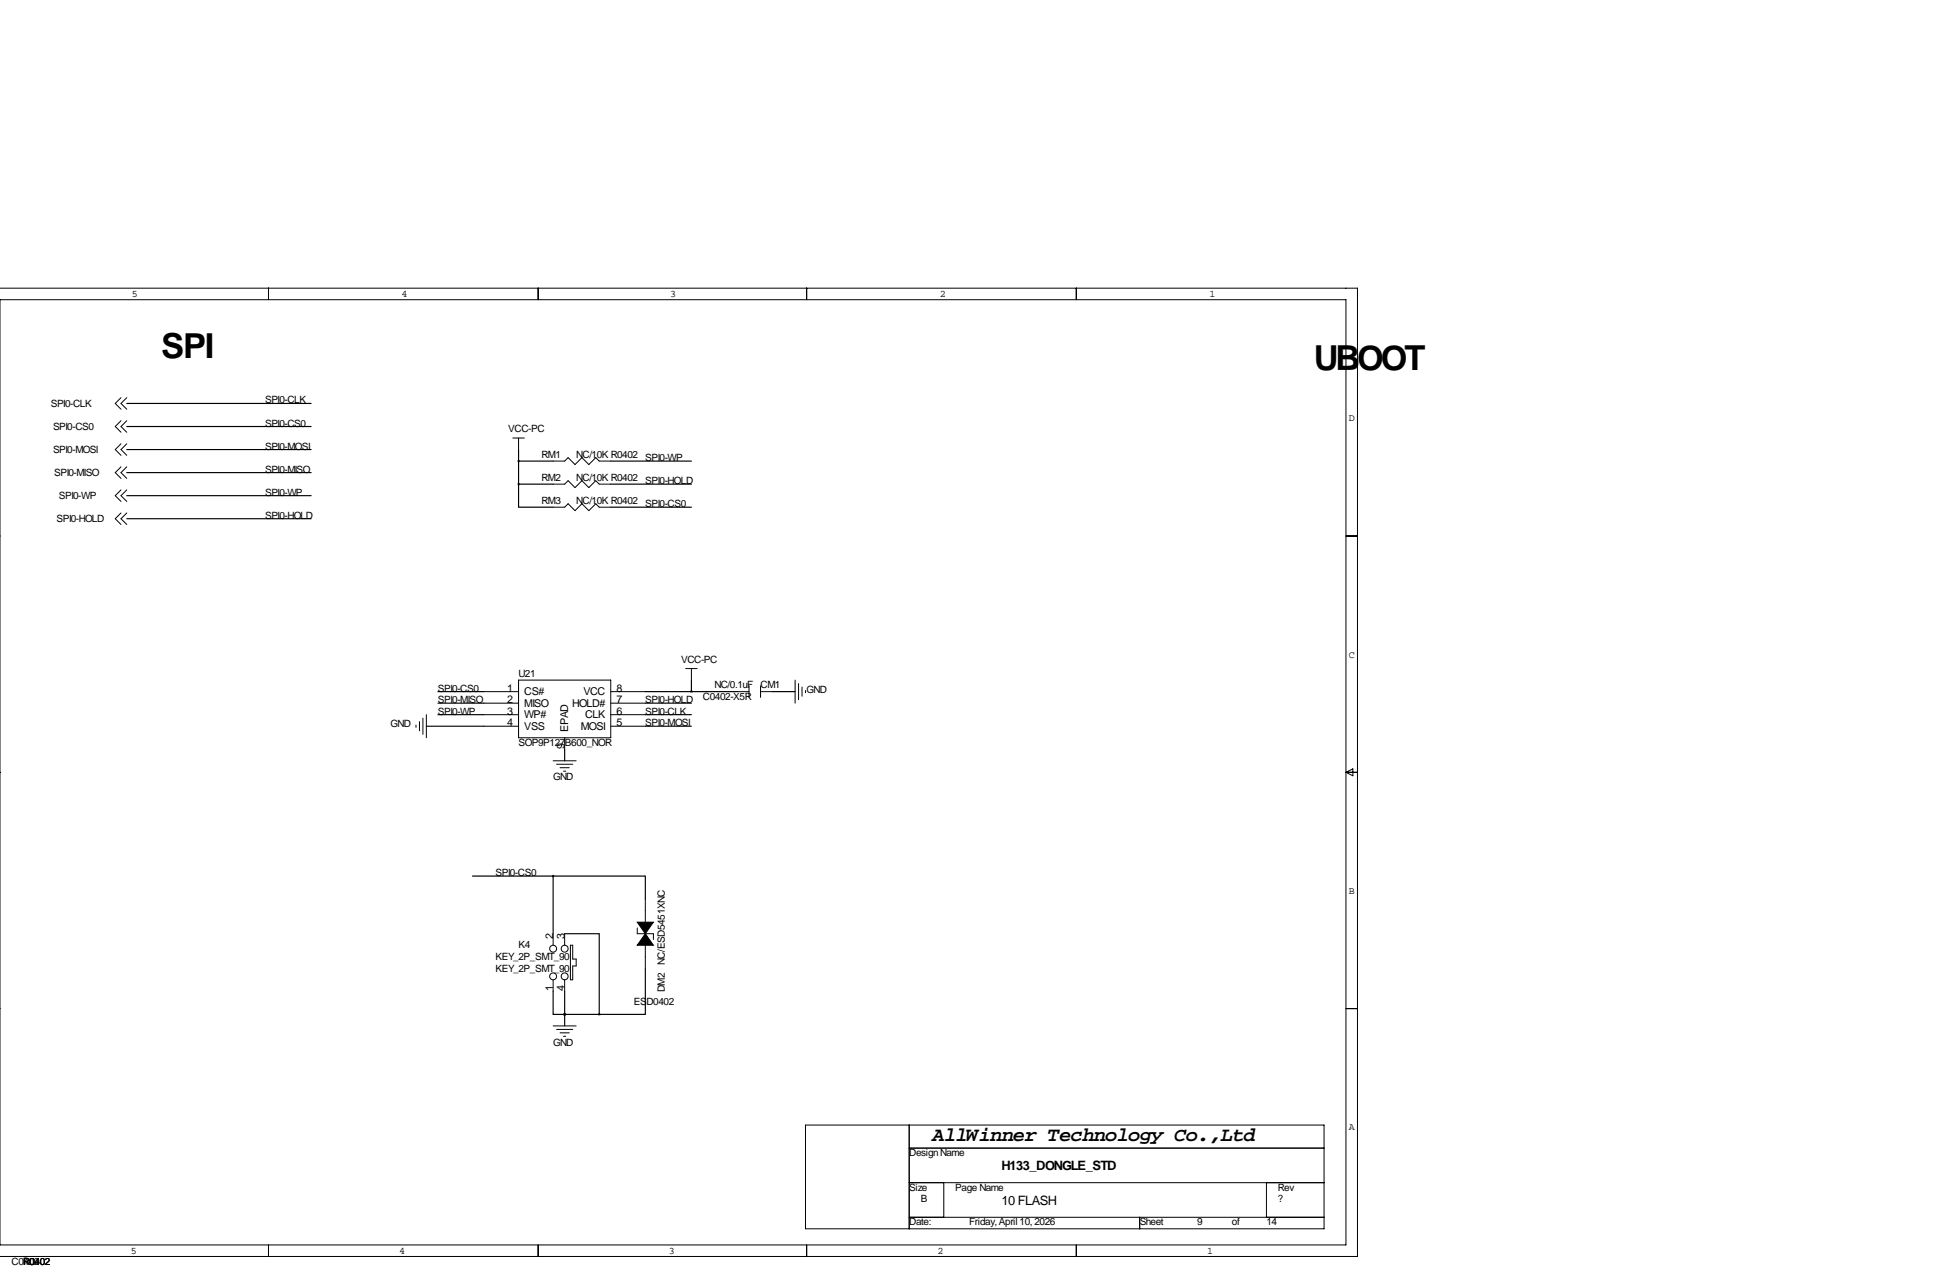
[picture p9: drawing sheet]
<svg xmlns="http://www.w3.org/2000/svg" width="432mm" height="279mm" viewBox="0 0 432 279" stroke-linecap="round" stroke-linejoin="round" font-family="sans-serif">
<g fill="none" stroke="#000" stroke-width=".22">
<path d="M0 63.5h299.2v213.4h-299.3M0 66h296.7v208.3h-296.7zM59.2 63.5v2.5M118.6 63.5v2.5M177.8 63.5v2.5M237.2 63.5v2.5M26.7 92.7l-1.3 1.3 1.3 1.2M26.7 97.8l-1.3 1.3 1.3 1.2M26.7 87.6l-1.3 1.3 1.3 1.3M27.9 92.7l-1.2 1.3 1.2 1.2M27.9 97.8l-1.2 1.3 1.2 1.2M27.9 87.6l-1.2 1.3 1.2 1.3"/>
<path d="M113 96.5h2.6M114.3 96.5v2.6M-.1 118.1h.1M26.7 102.9l-1.3 1.2 1.3 1.3M26.7 107.9l-1.3 1.3 1.3 1.3M26.7 113l-1.3 1.3 1.3 1.3M27.9 102.9l-1.2 1.2 1.2 1.3M27.9 107.9l-1.2 1.3 1.2 1.3M27.9 113l-1.2 1.3 1.2 1.3M121.9 111.8h2.6l.7-.8 1.5 1.5 1.6-1.5 1.5 1.5 1.5-1.5 .8 .8h2.5M121.9 106.7h2.6l.7-.8 1.5 1.5 1.6-1.5 1.5 1.5 1.5-1.5 .8 .8h2.5M121.9 101.6h2.6l.7-.8 1.5 1.6 1.6-1.6 1.5 1.6 1.5-1.6 .8 .8h2.5"/>
<path d="M296.7 118.1h2.5M91.7 159.8v.5M92.5 159v2M93.2 158.2v3.6M94 157.5v5.1M106.7 152.4h7.6M106.7 154.9h7.6M106.7 157.5h7.6M114.3 149.9h20.3v12.7h-20.3zM134.6 152.4h7.6M134.6 154.9h7.6M134.6 157.5h7.6"/>
<path d="M151.1 147.3h2.6M152.4 147.3v2.6M162.6 152.4h2.5M165.1 151.1v2.6M167.6 152.4h2.6M167.6 151.1v2.6M175.3 149.9v5M176 150.6v3.6M176.8 151.4v2M177.5 152.1v.6M-.1 170.2h.1M106.7 160h7.6"/>
<path d="M121.9 167.6h5.1M122.7 168.4h3.5M123.4 169.2h2.1M124.2 169.9h.5M124.5 162.6v2.5M134.6 160h7.6M296.7 170.2h2.5M296.7 170.2l1.5-.8v1.5zM142.2 198.1v5.1M121.9 205.7v2.6M121.9 215.9v2.5M124.5 205.7v2.6"/>
<path d="M124.5 215.9v2.5M125.7 208.3h.5v3h.8v1.6h-.8v3h-.5zM140.5 204.5v1.2h3.5v1.3M142.2 208.3v5.1M-.1 222.2h.1M121.9 226.1h5.1M122.7 226.8h3.5M123.4 227.6h2.1M124.2 228.3h.5M296.7 222.2h2.5M177.5 247.9h114.3v22.9h-114.3zM200.4 247.9v22.9"/>
<path d="M200.4 253h91.4M59.2 274.3v2.6M118.6 274.3v2.6M177.8 274.3v2.6M200.4 260.6h91.4M200.4 268.2h91.4M208 260.6v7.6M237.2 274.3v2.6M251.2 268.2v2.6M279.1 260.6v7.6"/>
<circle cx="121.9" cy="209" r=".76"/>
<circle cx="121.9" cy="215.1" r=".76"/>
<circle cx="124.5" cy="209" r=".76"/>
<circle cx="124.5" cy="215.1" r=".76"/>
</g>
<path d="M142.2 205.7l1.8 2.6h-3.5zM140.5 203.2h3.5l-1.8 2.5z" fill="#000" stroke="#000" stroke-width=".22"/>
<g fill="none" stroke="#000" stroke-width=".25">
<path d="M27.9 88.9h40.7M27.9 99.1h40.7M27.9 94h40.7M114.3 99.1v7.6M27.9 114.3h40.7M27.9 109.2h40.7M27.9 104.1h40.7M114.3 106.7v5.1h7.6M114.3 106.7h7.6M114.3 101.6h7.6M134.6 106.7h17.8M134.6 101.6h17.8"/>
<path d="M134.6 111.8h17.8M96.5 154.9h10.2M96.5 157.5h10.2M96.5 152.4h10.2M142.2 154.9h10.2M142.2 157.5h10.2M142.2 152.4h20.4M152.4 149.9v2.5M170.2 152.4h5.1M94 160h12.7M124.5 165.1v2.5M142.2 160h10.2"/>
<path d="M104.1 193h17.8M121.9 193h20.3v5.1M121.9 193v12.7M121.9 218.4v5.1h2.6M124.5 205.7h7.6v17.8M124.5 218.4v7.7M142.2 213.4v10.1h-10.1M124.5 223.5h.1M124.5 223.5h7.6"/>
</g>
<path d="M124.4 223.5a.05 .05 0 0 0 .1 0 .05 .05 0 0 0-.1 0zM124.4 223.5a.05 .05 0 0 0 .1 0 .05 .05 0 0 0-.1 0z" fill="#000" stroke="#000" stroke-width=".51"/>
<g font-size="7.6">
<text x="35.6" y="79">SPI</text>
<text x="289.6" y="81.5">UBOOT</text>
</g>
<text font-size="4.4" x="205.5" y="251.5">AllWinner Technology Co.,Ltd</text>
<g font-size="2.8">
<text x="220.7" y="257.8">H133_DONGLE_STD</text>
<text x="220.7" y="265.4">10 FLASH</text>
</g>
<g font-size="2.4">
<text x="111.8" y="152.4">1</text>
<text x="111.8" y="154.9">2</text>
<text x="115.6" y="153.2">CS#</text>
<text x="115.6" y="155.7">MISO</text>
<text x="126.1" y="155.7">HOLD#</text>
<text x="128.6" y="153.2">VCC</text>
<text x="135.9" y="154.9">7</text>
<text x="135.9" y="152.4">8</text>
<text x="111.8" y="157.5">3</text>
<text x="111.8" y="160">4</text>
<text x="115.6" y="158.3">WP#</text>
<text x="115.6" y="160.8">VSS</text>
<text x="125.3" y="161.3" transform="rotate(-90 125.3 161.3)">EPAD</text>
<text x="128.1" y="160.8">MOSI</text>
<text x="129" y="158.3">CLK</text>
<text x="135.9" y="160">5</text>
<text x="135.9" y="157.5">6</text>
<text x="124.5" y="165.1" transform="rotate(-90 124.5 165.1)">9</text>
<text x="121.9" y="207" transform="rotate(-90 121.9 207)">2</text>
<text x="124.5" y="207" transform="rotate(-90 124.5 207)">3</text>
<text x="121.9" y="218.4" transform="rotate(-90 121.9 218.4)">1</text>
<text x="124.5" y="218.4" transform="rotate(-90 124.5 218.4)">4</text>
</g>
<g font-size="2.2">
<text x="29.1" y="65.4">5</text>
<text x="88.5" y="65.4">4</text>
<text x="147.7" y="65.4">3</text>
<text x="207.1" y="65.4">2</text>
<text x="266.6" y="65.4">1</text>
<text x="11.2" y="89.7">SPI0-CLK</text>
<text x="58.4" y="88.9">SPI0-CLK</text>
<text x="11.7" y="94.7">SPI0-CS0</text>
<text x="58.4" y="94">SPI0-CS0</text>
<text x="112" y="95.2">VCC-PC</text>
<text x="297.3" y="92.8">D</text>
<text x="11.7" y="99.8">SPI0-MOSI</text>
<text x="58.4" y="99.1">SPI0-MOSI</text>
<text x="119.4" y="100.8">RM1</text>
<text x="127" y="100.8">NC/10K R0402</text>
<text x="142.2" y="101.6">SPI0-WP</text>
<text x="11.9" y="104.9">SPI0-MISO</text>
<text x="58.4" y="104.1">SPI0-MISO</text>
<text x="119.4" y="105.9">RM2</text>
<text x="127" y="105.9">NC/10K R0402</text>
<text x="142.2" y="106.7">SPI0-HOLD</text>
<text x="13" y="110">SPI0-WP</text>
<text x="58.4" y="109.2">SPI0-WP</text>
<text x="119.4" y="111">RM3</text>
<text x="127" y="111">NC/10K R0402</text>
<text x="142.2" y="111.8">SPI0-CS0</text>
<text x="12.4" y="115.1">SPI0-HOLD</text>
<text x="58.4" y="114.3">SPI0-HOLD</text>
<text x="114.3" y="149.1">U21</text>
<text x="150.1" y="146">VCC-PC</text>
<text x="297.3" y="144.9">C</text>
<text x="96.5" y="154.9">SPI0-MISO</text>
<text x="96.5" y="152.4">SPI0-CS0</text>
<text x="142.2" y="154.9">SPI0-HOLD</text>
<text x="154.9" y="154.2">C0402-X5R</text>
<text x="157.5" y="151.6">NC/0.1uF</text>
<text x="167.6" y="151.6">CM1</text>
<text x="177.8" y="152.7">GND</text>
<text x="86.1" y="160.3">GND</text>
<text x="96.5" y="157.5">SPI0-WP</text>
<text x="142.2" y="157.5">SPI0-CLK</text>
<text x="142.2" y="160">SPI0-MOSI</text>
<text x="114.3" y="164.3">SOP9P127B600_NOR</text>
<text x="121.9" y="172">GND</text>
<text x="109.2" y="193">SPI0-CS0</text>
<text x="297.3" y="197">B</text>
<text x="114.3" y="209">K4</text>
<text x="109.2" y="211.5">KEY_2P_SMT_90</text>
<text x="109.2" y="214.1">KEY_2P_SMT_90</text>
<text x="146.6" y="212.6" transform="rotate(-90 146.6 212.6)">NC/ESD5451XNC</text>
<text x="139.7" y="221.5">ESD0402</text>
<text x="146.6" y="218.7" transform="rotate(-90 146.6 218.7)">DM2</text>
<text x="121.9" y="230.4">GND</text>
<text x="297.3" y="249">A</text>
<text x="200.4" y="254.8">Design Name</text>
<text x="200.4" y="262.4">Size</text>
<text x="210.6" y="262.4">Page Name</text>
<text x="281.7" y="262.4">Rev</text>
<text x="202.9" y="264.9">B</text>
<text x="281.7" y="264.9">?</text>
<text x="200.4" y="270">Date:</text>
<text x="213.6" y="270">Friday, April 10, 2026</text>
<text x="251.2" y="270">Sheet</text>
<text x="263.9" y="270">9</text>
<text x="271.5" y="270">of</text>
<text x="279.1" y="270">14</text>
<text x="2.5" y="278.6">C0402</text>
<text x="5.1" y="278.6">R0402</text>
<text x="28.8" y="276.2">5</text>
<text x="88" y="276.2">4</text>
<text x="147.5" y="276.2">3</text>
<text x="206.6" y="276.2">2</text>
<text x="266.1" y="276.2">1</text>
</g>
</svg>
